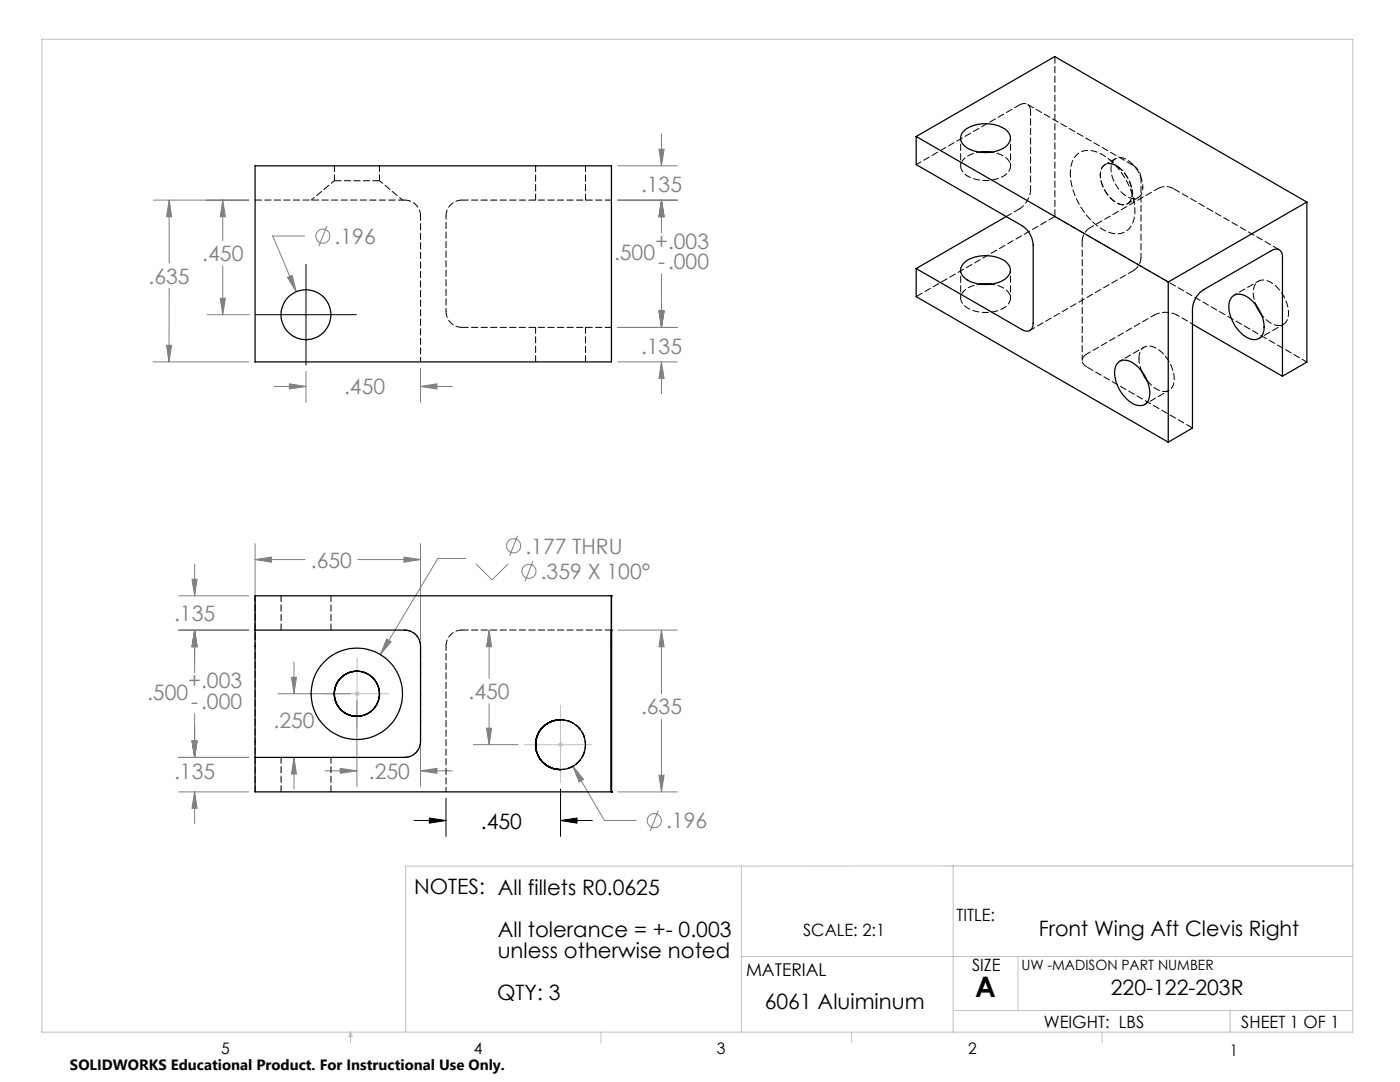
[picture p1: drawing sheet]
<svg xmlns="http://www.w3.org/2000/svg" width="279mm" height="216mm" viewBox="0 0 279 216" stroke-linecap="round" stroke-linejoin="round" font-family="sans-serif">
<g fill="none" stroke="#c0c0c0" stroke-width=".2">
<path d="M8.4 7.8h261.6v198.2h-261.6zM64.6 138.4h12.9M70.9 138.1l.7 .7M71.3 131.3v13.8M71.6 138.1l-.7 .7M104.6 148.6h13.5M111.5 148.2l.7 .7M111.9 140.7v15.5M112.2 148.2l-.7 .7M148 172.8v33.2M190.2 172.8v33.2M190.2 172.8h79.8"/>
<path d="M190.2 172.8h-109.2v33.2M148 190.9h122M203.2 190.9v10.7M70 206v2.1M70 206l.3 .8h-.7zM119.9 206v2.1M170 206v2.1M190.2 201.6h79.8M220 206v2.1M245.5 201.6v4.4"/>
</g>
<g fill="none" stroke="#808080" stroke-width=".2">
<path d="M30.6 39.9h19M33.8 39.9v12.6M33.8 39.9l.5 3.4h-1.1zM44.4 39.9v8.1M44.5 39.9l.5 3.4h-1zM123.3 39.9h11.9M123.3 33.1h11.9M131.5 29.8h1l-.5 3.3zM132 26.7v6.4M132 39.9v6.5M132 39.9l.5 3.4h-1zM33.8 57.5l-.1 14.7"/>
<path d="M44 59.5h1l-.5 3.3zM44.4 53.1v9.7M57.4 55.4l.9-.4 .8 3.2zM60.8 47.1h-6.4l4.7 11.1M65.2 45.1l-1.6 4M132 54.6v10.7M30.6 72.2h19M33.2 68.9h1.1l-.6 3.3zM41.3 62.8h8.4M54.7 77.1h6.4M57.7 76.6l3.4 .5-3.4 .5zM61.1 74.1v6.2"/>
<path d="M83.9 73.5v6.8M83.9 77.1h6.4M83.9 77.1l3.3-.5v1zM123.3 72.2h11.9M123.3 65.3h11.9M131.5 62.1h1l-.5 3.2zM132 72.2v6.4M132 72.2l.5 3.3h-1zM35.7 118.9h13.9M38.3 115.6h1l-.5 3.3zM38.8 112.5v6.4M50.9 108.5v19.1"/>
<path d="M50.9 111.7h10M50.9 111.7l3.3-.5v1zM71.4 111.7h12.5M80.6 111.2l3.3 .5-3.3 .5zM83.9 108.5v19.1M93 111.4h-5.6l-11.5 19.2M95 112.5l3.2 3.2 3.2-3.2M103.3 106.9l-1.6 4M106.4 112l-1.6 4M35.7 125.7h13.9M38.8 125.7l.5 3.3h-1zM38.8 125.7v8.5"/>
<path d="M55.5 138.4h14.5M58.2 135.1h1l-.5 3.3zM58.7 132.1v6.3M71.2 139.7v17.3M77.2 127.5l.8 .6-2.1 2.5zM97.6 125.7v9.7M97.6 125.7l.5 3.3h-1zM123.3 125.7h11.9M132 125.7v12.8M132 125.7l.5 3.3h-1zM35.7 158h13.9M35.7 151.1h13.9"/>
<path d="M38.3 147.8h1l-.5 3.3zM38.8 158l.5 3.3h-1zM38.8 142.4v8.7M38.8 158v6.4M58.7 151.1v6.4M58.7 151.1l.5 3.3h-1zM64.9 153.8h6.3M67.9 153.3l3.3 .5-3.3 .5zM83.9 149.2v7.8M83.9 153.8h6.4M83.9 153.8l3.3-.5v1zM94.4 148.6h9"/>
<path d="M97.1 145.3h1l-.5 3.3zM97.6 140.4v8.2M114.3 152.9l6.3 10.8h6.4M114.3 152.9l2.2 2.6-.9 .5zM123.3 158h11.9M131.5 154.7h1l-.5 3.3zM132 143.5v14.5M131.4 161.7l-1.6 4.1"/>
<circle cx="64.4" cy="47.1" r="1.41"/>
<circle cx="102.5" cy="108.9" r="1.41"/>
<circle cx="105.6" cy="114" r="1.4"/>
<circle cx="130.6" cy="163.8" r="1.41"/>
</g>
<path d="M61.1 52.7v20.1M51 62.8h20.1M89 159.3v7.6M111.9 157.4v9.5M82.7 163.7h6.3M85.7 163.2l3.3 .5-3.3 .6zM111.9 163.7l3.2-.5v1.1zM111.9 163.7h6.3" fill="none" stroke="#000" stroke-width=".2"/>
<path d="M85.7 163.2l3.3 .5-3.3 .6zM111.9 163.7l3.2-.5v1.1z" fill="#000"/>
<g fill="#808080">
<path d="M97.6 125.7l.5 3.3h-1zM97.1 145.3h1l-.5 3.3z"/>
<path d="M132 125.7l.5 3.3h-1zM131.5 154.7h1l-.5 3.3zM114.3 152.9l1.3 3.1 .9-.5zM80.6 111.2l3.3 .5-3.3 .5zM50.9 111.7l3.3-.5v1zM38.8 125.7l.5 3.3h-1zM38.3 115.6h1l-.5 3.3zM38.8 158l.5 3.3h-1zM38.3 147.8h1l-.5 3.3zM38.3 147.8h1l-.5 3.3zM38.8 125.7l.5 3.3h-1zM67.9 153.3l3.3 .5-3.3 .5zM83.9 153.8l3.3-.5v1zM58.2 135.1h1l-.5 3.3zM58.7 151.1l.5 3.3h-1zM77.2 127.5l-1.3 3.1 2.1-2.5zM44 59.5h1l-.5 3.3zM44.5 39.9l.5 3.4h-1zM33.8 39.9l.5 3.4h-1.1zM33.2 68.9h1.1l-.6 3.3zM57.4 55.4l1.7 2.8-.8-3.2zM83.9 77.1l3.3-.5v1zM57.7 76.6l3.4 .5-3.4 .5zM131.5 62.1h1l-.5 3.2zM132 39.9l.5 3.4h-1zM131.5 62.1h1l-.5 3.2zM132 72.2l.5 3.3h-1zM132 39.9l.5 3.4h-1zM131.5 29.8h1l-.5 3.3z"/>
</g>
<g fill="none" stroke="#000" stroke-width=".25">
<path d="M50.9 33.1h71.1v39.1h-71.1zM182.8 27.2v5.6l21.1 12.2a4.9 4.9 0 0 1 2.3 3.9v15.6a1.37 1.37 0 0 1-.7 1.4 1.37 1.37 0 0 1-1.6-.1l-21.1-12.2M182.8 27.2l27.7-15.9 50.3 29M182.8 27.2l50.4 29.1M192.2 26.3a7.1 7.1 0 0 1 8.7-.3 2.09 2.09 0 0 1-.7 3.6 7.5 7.5 0 0 1-7.7-.5 1.9 1.9 0 0 1-.3-2.8zM195.5 30.4l1.2-.1 1.1 .1M182.8 53.6v5.6l50.4 29M192.2 52.7a6.5 6.5 0 0 1 6.1-1.5 3.7 3.7 0 0 1 3.3 2.4 2.77 2.77 0 0 1-2.3 2.7 7.4 7.4 0 0 1-6.8-.9 1.86 1.86 0 0 1-.3-2.7zM195.5 56.7h2.3M200.8 43.2l-18 10.4M233.2 56.3v31.9M245.8 59.3a2.45 2.45 0 0 1 3.4 .1 7.3 7.3 0 0 1 2.9 7.1 2.08 2.08 0 0 1-3.3 .8 7.6 7.6 0 0 1-3.5-6.9z"/>
<path d="M260.8 40.3l-27.6 16M260.8 40.3v31.9l-4.9 2.9M223.2 72.3a2.74 2.74 0 0 1 3.5 .6 7.5 7.5 0 0 1 2.7 6.4 1.96 1.96 0 0 1-3.1 1.4 7.4 7.4 0 0 1-3.8-7.2l.3-.7zM227.8 74l1.2 2M238 64.7l17.9 10.4M250.6 60.9l1.1 1.9M255.9 75.1v-23.8a1.34 1.34 0 0 0-.6-1.5 1.34 1.34 0 0 0-1.6 .2l-13.5 7.8a4.9 4.9 0 0 0-2.2 3.9v23.7l-4.8 2.8M122 118.9h.1M122 118.9h-71.1v6.8M122 118.9v39.1M50.9 125.7h29.9a3.2 3.2 0 0 1 3.1 3.2v19.1a3.2 3.2 0 0 1-3.1 3.1h-29.9M50.9 125.7v25.4"/>
<path d="M71.2 133.9a4.5 4.5 0 0 0-4.5 4.5 4.5 4.5 0 0 0 4.5 4.5M122 125.7v3.2M122 125.7h.1M50.9 151.1v6.9h71.1M108.3 145.1l1.4-1 1-.3 1.2-.2a5 5 0 0 0-5 5 5 5 0 0 0 5 5 5 5 0 0 1-4.6-3.1 5 5 0 0 1 1-5.4zM122 158h.1"/>
<circle cx="61.1" cy="62.8" r="5"/>
<circle cx="71.2" cy="138.4" r="9.1"/>
<circle cx="71.2" cy="138.4" r="4.5"/>
<circle cx="111.9" cy="148.6" r="5"/>
</g>
<path d="M222.6 31.6l-2.1 1.3M83.9 43.1v29.1M225 40.6l2.1-1.2M89 158v-29.1M111.9 153.6a5 5 0 0 0 5-5 5 5 0 0 0-5-5" fill="none" stroke="#000" stroke-width=".2" stroke-dasharray="1.3 .6" stroke-dashoffset=".4"/>
<g fill="none" stroke="#000" stroke-width=".2" stroke-dasharray="1.3 .6">
<path d="M50.9 39.9h29.9M92.2 39.9h29.8M92.2 39.9a3.2 3.2 0 0 0-3.2 3.2M83.9 43.1a3.2 3.2 0 0 0-3.1-3.2M89 62.1a3.2 3.2 0 0 0 3.2 3.2M122 65.3h-29.8M229 76a4.2 4.2 0 0 0 4 2 2.75 2.75 0 0 0 1.3-3.3 7.2 7.2 0 0 0-4.6-5.6 2.06 2.06 0 0 0-2.4 2.5M71.2 133.9h.1M75.7 138.4a4.5 4.5 0 0 0-4.5-4.5M80.8 125.7h.1M80.8 125.7a3.2 3.2 0 0 1 3.1 3.2M89 128.9a3.2 3.2 0 0 1 3.2-3.2"/>
<path d="M92.2 125.7h29.8M71.2 142.9h.1M71.2 142.9a4.5 4.5 0 0 0 4.5-4.5M80.8 151.1h.1M83.9 147.9a3.2 3.2 0 0 1-3.1 3.2M111.9 153.6h.1M111.9 143.6h.1"/>
</g>
<path d="M193.2 35.2a2.15 2.15 0 0 1-1.5-2.1 2.15 2.15 0 0 1 1.5-2l.8-.4 1.6-.4M197.8 56.7a4.3 4.3 0 0 1 3.8 2.5 2.32 2.32 0 0 1-1.4 2.3M89 62.1v-19M257.2 62.4a2.15 2.15 0 0 1-1.1 2.3 2.15 2.15 0 0 1-2.5-.2l-.8-.6-1-1.1M83.9 147.9v-19" fill="none" stroke="#000" stroke-width=".2" stroke-dasharray="1.3 .6" stroke-dashoffset=".6"/>
<path d="M66.7 36.1l-4.6 3.8M80.4 39.9l-4.6-3.8M205.7 22.3v15.5M213.6 34.6a4.3 4.3 0 0 1 2.5-4.4 6.5 6.5 0 0 1 6 2.3 13.8 13.8 0 0 1 4.3 10.7 3.6 3.6 0 0 1-5.3 3.1 13.8 13.8 0 0 1-7.5-11.7M231 37.7l-13.4 7.7M227.7 51.3v-15.6M216.9 70.6l13.5-7.7M111.9 143.6a5 5 0 0 1 5 5M116.9 148.6a5 5 0 0 1-5 5" fill="none" stroke="#000" stroke-width=".2" stroke-dasharray="1.3 .6" stroke-dashoffset=".5"/>
<path d="M66.7 33.1v3M75.7 36.1v-3M106.9 33.1v6.8M116.9 39.9v-6.8M200.8 43.2l2.6-1.5M106.9 65.3v6.9M116.9 72.2v-6.9M56.1 118.9v6.8M66.1 125.7v-6.8M50.9 158v-39.1M56.1 151.1v6.9M66.1 158v-6.9" fill="none" stroke="#000" stroke-width=".2" stroke-dasharray="1.3 .6" stroke-dashoffset=".1"/>
<path d="M66.7 36.1h9.1M203.4 21a1.37 1.37 0 0 1 1.6-.2 1.37 1.37 0 0 1 .7 1.5M226.1 33l-21.1-12.2M227.7 35.7a3.2 3.2 0 0 0-1.6-2.7M234.2 37.7a3.2 3.2 0 0 0-3.2 0M182.9 59.2l27.6-16M210.5 43.2v-31.9M217.6 45.4a3.2 3.2 0 0 0-1.6 2.8M226.1 54a3.2 3.2 0 0 0 1.6-2.7M255.3 49.8l-21.1-12.1M216.9 73.2a1.37 1.37 0 0 1-.9-1.3 1.37 1.37 0 0 1 .9-1.3M238 85.4l-21.1-12.2" fill="none" stroke="#000" stroke-width=".2" stroke-dasharray="1.3 .6" stroke-dashoffset="-.1"/>
<path d="M223.5 33.5l-2.1-1.6M226.3 40.4l-.4-2.6M227.3 71.6l.1 .9 .4 1.5" fill="none" stroke="#000" stroke-width=".2" stroke-dasharray="1.3 .6" stroke-dashoffset=".3"/>
<path d="M182.9 32.8l20.5-11.8M205.7 37.8a5 5 0 0 1-2.3 3.9M210.5 43.2l50.3 29M216 48.2v23.7M205.6 65.9l20.5-11.9M230.4 62.9a5 5 0 0 1 4.5 0" fill="none" stroke="#000" stroke-width=".2" stroke-dasharray="1.3 .6" stroke-dashoffset=".2"/>
<g fill="none" stroke="#000" stroke-width=".2" stroke-dasharray="1.3 .6" stroke-dashoffset=".7">
<path d="M191.7 27.5v5.6M197.8 30.3a4.3 4.3 0 0 1 3.8 2.5 2.75 2.75 0 0 1-2.3 2.8 7.9 7.9 0 0 1-6.1-.4M201.7 33.1v-5.6M219.6 34.9a1.93 1.93 0 0 1 .9-2 1.93 1.93 0 0 1 2.2 .1 6.6 6.6 0 0 1 3.1 6.6 1.8 1.8 0 0 1-2.7 1 7 7 0 0 1-3.5-5.7M219.6 34.9a1.92 1.92 0 0 1 .9-2 1.92 1.92 0 0 1 2.2 .1 6.6 6.6 0 0 1 3.1 6.6 1.79 1.79 0 0 1-2.7 1 6.9 6.9 0 0 1-3.5-5.7M228.1 37.4a6.5 6.5 0 0 0-4.2-5.9 1.82 1.82 0 0 0-2.2 2 6.6 6.6 0 0 0 4 6.1 1.85 1.85 0 0 0 2.4-2.2M191.7 53.9v5.6M201.7 59.5v-5.6M251.1 56.1l-4.8 2.8M200.2 61.5a7.4 7.4 0 0 1-7.7-.5 2.07 2.07 0 0 1 .7-3.6l.8-.4 1.6-.3M228.3 69.3l-4.8 2.8M234.9 62.9l3.1 1.8"/>
<path d="M250.6 60.8a4.3 4.3 0 0 1 .3-4.5 2.75 2.75 0 0 1 3.5 .6 7.9 7.9 0 0 1 2.8 5.5M251.3 67.5l4.8-2.8M228.5 80.7l4.8-2.8"/>
</g>
<text font-size="5.6" x="194.6" y="199">A</text>
<g font-size="4.2" fill="#808080">
<text x="127.9" y="38.4">.135</text>
<text x="40.4" y="52.1">.450</text>
<text x="66.8" y="48.7">.196</text>
<text x="122.5" y="51.9">.500</text>
<text x="130.8" y="49.6">+.003</text>
<text x="131.3" y="53.7">-.000</text>
<text x="29.7" y="56.6">.635</text>
<text x="127.9" y="70.6">.135</text>
<text x="68.7" y="78.7">.450</text>
<text x="62" y="113.2">.650</text>
<text x="104.8" y="110.4">.177 THRU</text>
<text x="107.9" y="115.5">.359 X 100°</text>
<text x="34.7" y="123.9">.135</text>
<text x="37.6" y="137.4">+.003</text>
<text x="29.4" y="139.6">.500</text>
<text x="38.1" y="141.5">-.000</text>
<text x="93.5" y="139.5">.450</text>
<text x="127.9" y="142.6">.635</text>
<text x="54.6" y="145.3">.250</text>
<text x="34.7" y="155.4">.135</text>
<text x="73.6" y="155.4">.250</text>
<text x="132.9" y="165.3">.196</text>
</g>
<g font-size="4.2">
<text x="96" y="165.3">.450</text>
<text x="82.6" y="178.4">NOTES: All fillets R0.0625</text>
<text x="99.3" y="187">All tolerance = +- 0.003</text>
<text x="99.3" y="191.2">unless otherwise noted</text>
<text x="207.3" y="186.8">Front Wing Aft Clevis Right</text>
<text x="99.2" y="199.5">QTY: 3</text>
<text x="152.6" y="201.4">6061 Aluiminum</text>
<text x="221.7" y="198.6">220-122-203R</text>
</g>
<text font-size="3.5" x="148.9" y="194.7">MATERIAL</text>
<g font-size="3.4">
<text x="190.9" y="183.8">TITLE:</text>
<text x="160.3" y="186.8">SCALE: 2:1</text>
<text x="194" y="193.8">SIZE</text>
<text x="208.3" y="205.1">WEIGHT: LBS</text>
<text x="247.7" y="205.1">SHEET 1 OF 1</text>
</g>
<g font-size="3.2">
<text x="44.2" y="210.4">5</text>
<text x="94.6" y="210.3">4</text>
<text x="143.1" y="210.4">3</text>
<text x="193.2" y="210.3">2</text>
<text x="245.4" y="210.6">1</text>
</g>
<text font-size="3" x="14" y="213.5">SOLIDWORKS Educational Product. For Instructional Use Only.</text>
<text font-size="2.8" x="203.8" y="193.5">UW -MADISON PART NUMBER</text>
</svg>
